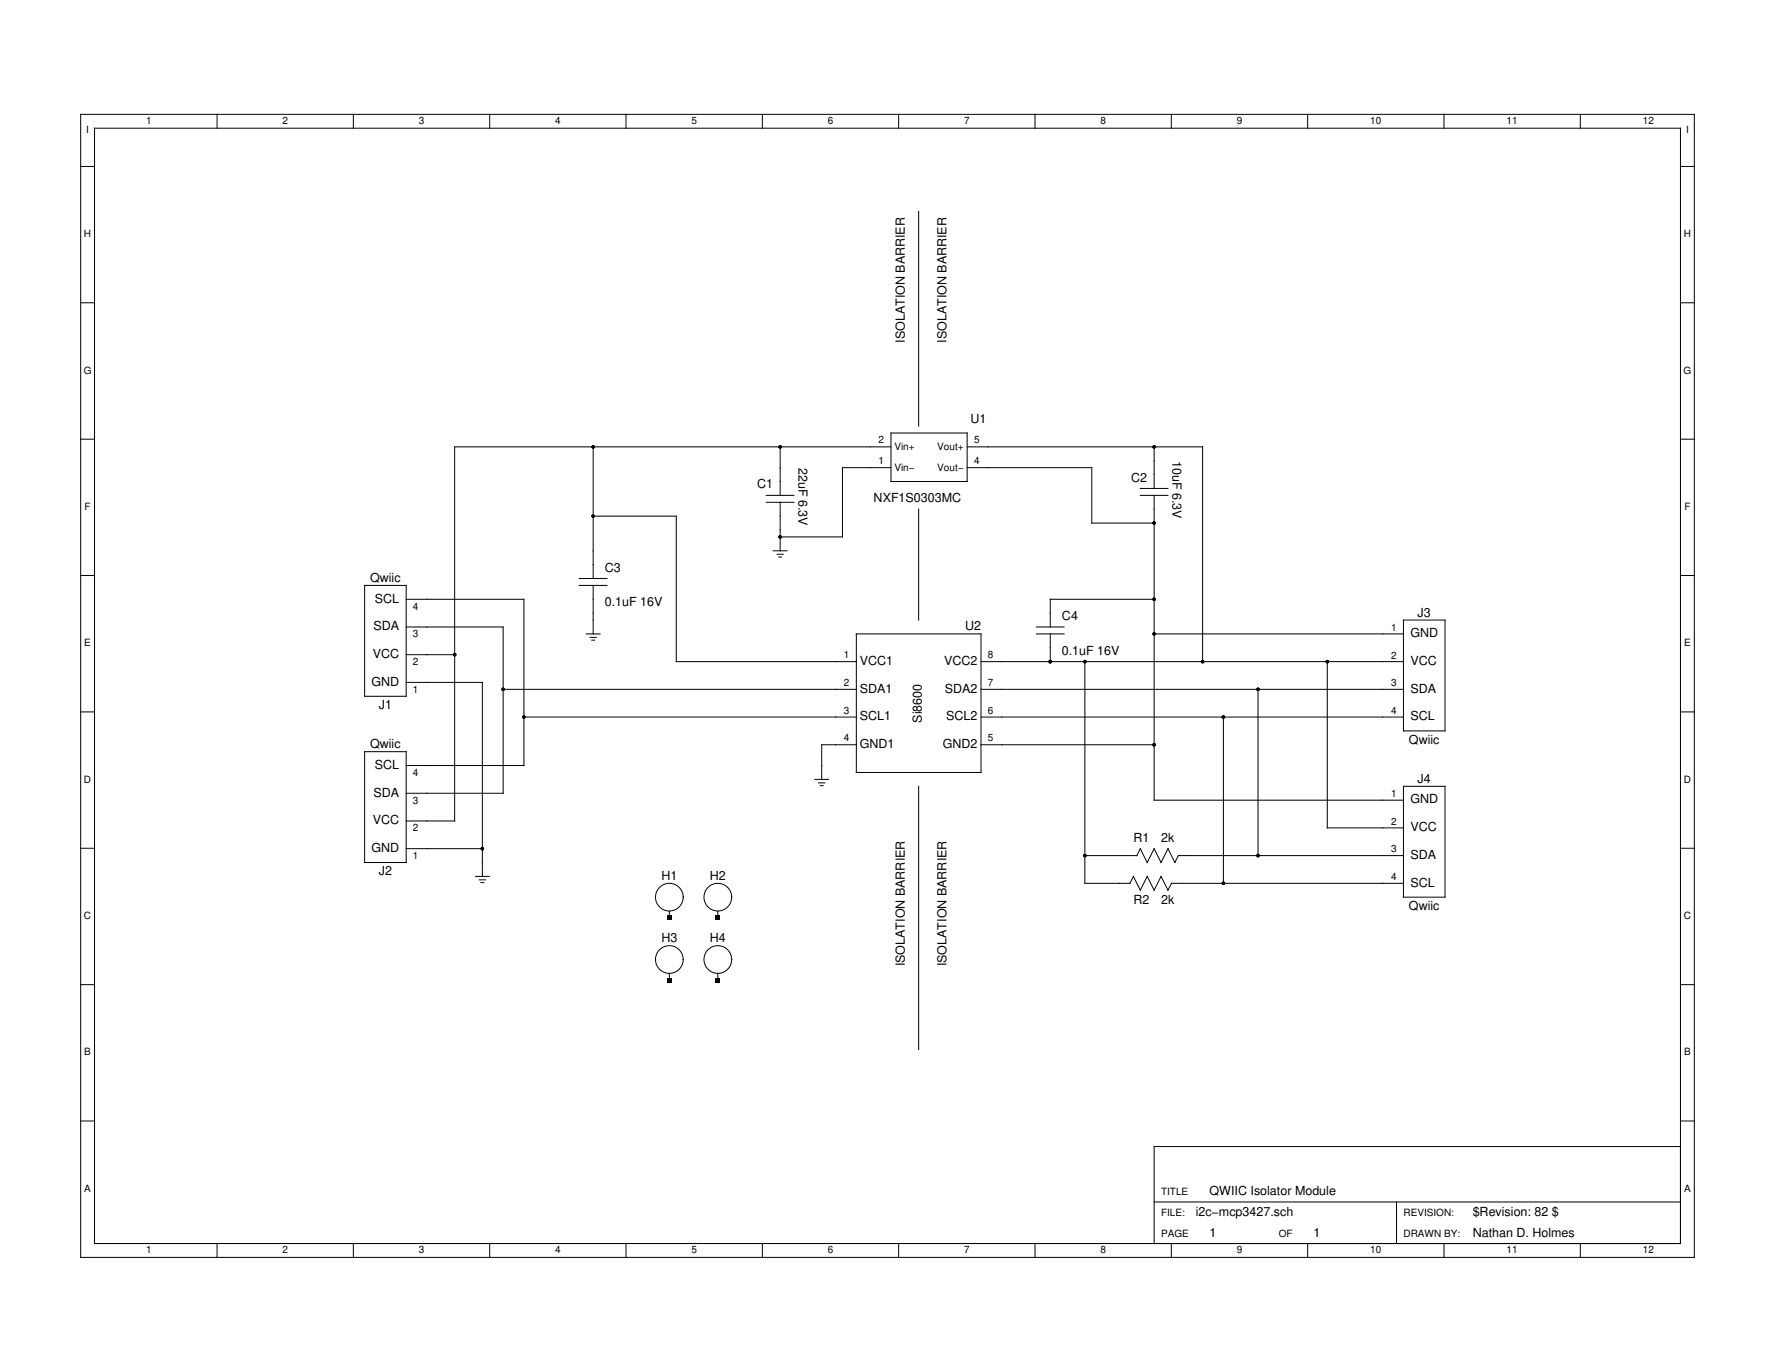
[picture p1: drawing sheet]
<svg xmlns="http://www.w3.org/2000/svg" width="279mm" height="216mm" viewBox="0 0 279 216" stroke-linecap="round" stroke-linejoin="round" font-family="sans-serif">
<g fill="none" stroke="#000" stroke-width=".16">
<path d="M12.7 18h254v179.9h-254zM34.2 18v2.2M55.6 18v2.2M77.1 18v2.2M98.5 18v2.2M120 18v2.2M141.5 18v2.2M162.9 18v2.2M184.4 18v2.2M205.8 18v2.2M227.3 18v2.2M248.8 18v2.2"/>
<path d="M12.7 26.2h2.2M14.9 20.2h249.6v175.5h-249.6zM144.6 33.3v33.8M264.5 26.2h2.2M12.7 47.6h2.2M264.5 47.6h2.2M12.7 69.1h2.2M93.4 70.3v20.7M120.6 78h4.4M120.6 79h4.4M122.8 70.3v7.7M122.8 79v7.7"/>
<path d="M140.2 70.3h-68.6v58.9h-7.7M140.2 73.6h-7.6v10.9h-9.8M140.2 68.1h12v7.7h-12zM152.2 70.3h37.1v33.8M152.2 73.6h19.7v8.7h9.8M179.5 78h4.4M179.5 76.9h4.4M181.7 70.3v6.6M181.7 78v47.9h39.2M264.5 69.1h2.2M12.7 90.6h2.2M57.4 92.1h6.5v17.5h-6.5z"/>
<path d="M63.9 94.3h18.6v26.2h-18.6M63.9 98.7h15.3v26.1h-15.3M91.2 91h4.3M91.2 92.1h4.3M92.3 99.8h2.2M93.4 92.1v7.7M93.4 81.2h13.1v22.9h28.3M121.7 86.7h2.2M122.3 87.2h1M122.6 87.7h.4M134.8 99.8h19.6v21.8h-19.6zM144.6 80.1v17.5"/>
<path d="M163.1 98.7h4.4M163.1 99.8h4.4M165.3 99.8v4.3M181.7 94.3h-16.4v4.4M181.7 99.8h39.2M220.9 97.6h6.6v17.4h-6.6zM264.5 90.6h2.2M12.7 112h2.2M57.4 118.3h6.5v17.4h-6.5zM63.9 107.4h12v30.5M63.9 103h7.7M79.2 108.5h55.6"/>
<path d="M82.5 112.8h52.3M92.9 100.3h1M93.2 100.7h.4M134.8 117.2h-5.5v5.4M154.4 104.1h66.5M154.4 108.5h66.5M154.4 112.8h66.5M154.4 117.2h27.3M170.8 104.1v34.9h7.1l.5-1.1M192.6 112.8v26.2M198 108.5v26.1M208.9 104.1v26.2h12"/>
<path d="M264.5 112h2.2M12.7 133.5h2.2M63.9 133.5h12M74.8 137.9h2.2M75.4 138.5h1M75.7 138.9h.4M128.3 122.6h2.1M128.9 123.2h.9M129.1 123.6h.5M144.6 123.7v41.5M170.8 134.6h8.2M178.4 137.9l1.1 2.2 1.1-2.2 1.1 2.2 1.1-2.2 1.1 2.2 .5-1.1h36.5"/>
<path d="M178.9 134.6l.6-1.1 1.1 2.2 1.1-2.2 1.1 2.2 1.1-2.2 1 2.2 .6-1.1h35.4M220.9 123.7h6.6v17.5h-6.6zM264.5 133.5h2.2M12.7 154.9h2.2M105.4 143.4v1M105.4 153.2v1.1M113 143.4v1M113 153.2v1.1M264.5 154.9h2.2M12.7 176.4h2.2M264.5 176.4h2.2M34.2 195.7v2.2"/>
<path d="M55.6 195.7v2.2M77.1 195.7v2.2M98.5 195.7v2.2M120 195.7v2.2M141.5 195.7v2.2M162.9 195.7v2.2M181.7 189.1h82.8M184.4 195.7v2.2M205.8 195.7v2.2M219.8 189.1v6.6M227.3 195.7v2.2M248.8 195.7v2.2"/>
<path d="M264.5 180.4h-82.8v15.3"/>
<circle cx="105.4" cy="151" r="2.18"/>
<circle cx="105.4" cy="141.2" r="2.18"/>
<circle cx="113" cy="151" r="2.18"/>
<circle cx="113" cy="141.2" r="2.18"/>
</g>
<g fill="#000">
<path d="M105 144.1h.7v.7h-.7zM105 153.9h.7v.7h-.7zM112.7 144.1h.6v.7h-.6zM112.7 153.9h.6v.7h-.6z"/>
<circle cx="93.4" cy="70.3" r=".27"/>
<circle cx="122.8" cy="70.3" r=".27"/>
<circle cx="181.7" cy="70.3" r=".27"/>
<circle cx="93.4" cy="81.2" r=".27"/>
<circle cx="122.8" cy="84.5" r=".27"/>
<circle cx="181.7" cy="94.3" r=".27"/>
<circle cx="181.7" cy="82.3" r=".27"/>
<circle cx="181.7" cy="99.8" r=".27"/>
<circle cx="71.6" cy="103" r=".27"/>
<circle cx="79.2" cy="108.5" r=".27"/>
<circle cx="82.5" cy="112.8" r=".27"/>
<circle cx="165.3" cy="104.1" r=".27"/>
<circle cx="170.8" cy="104.1" r=".27"/>
<circle cx="181.7" cy="117.2" r=".27"/>
<circle cx="189.3" cy="104.1" r=".27"/>
<circle cx="192.6" cy="112.8" r=".27"/>
<circle cx="198" cy="108.5" r=".27"/>
<circle cx="208.9" cy="104.1" r=".27"/>
<circle cx="75.9" cy="133.5" r=".27"/>
<circle cx="170.8" cy="134.6" r=".27"/>
<circle cx="192.6" cy="139" r=".27"/>
<circle cx="198" cy="134.6" r=".27"/>
</g>
<g font-size="2">
<text x="142.4" y="54" transform="rotate(-90 142.4 54)">ISOLATION BARRIER</text>
<text x="149" y="54" transform="rotate(-90 149 54)">ISOLATION BARRIER</text>
<text x="152.8" y="66.5">U1</text>
<text x="119.2" y="76.9">C1</text>
<text x="125.7" y="73.6" transform="rotate(90 125.7 73.6)">22uF 6.3V</text>
<text x="178.1" y="75.8">C2</text>
<text x="184.6" y="72.5" transform="rotate(90 184.6 72.5)">10uF 6.3V</text>
<text x="137.5" y="79">NXF1S0303MC</text>
<text x="95.2" y="89.9">C3</text>
<text x="58.3" y="91.6">Qwiic</text>
<text x="59" y="94.8">SCL</text>
<text x="95.2" y="95.4">0.1uF 16V</text>
<text x="58.8" y="99.2">SDA</text>
<text x="151.9" y="99.2">U2</text>
<text x="167.2" y="97.6">C4</text>
<text x="222" y="100.3">GND</text>
<text x="223.1" y="97">J3</text>
<text x="58.5" y="107.9">GND</text>
<text x="58.7" y="103.5">VCC</text>
<text x="135.3" y="104.6">VCC1</text>
<text x="148.6" y="104.6">VCC2</text>
<text x="167.1" y="103">0.1uF 16V</text>
<text x="222" y="104.6">VCC</text>
<text x="59.6" y="111.5">J1</text>
<text x="135.3" y="109">SDA1</text>
<text x="135.3" y="113.3">SCL1</text>
<text x="145.1" y="113.7" transform="rotate(-90 145.1 113.7)">Si8600</text>
<text x="148.7" y="109">SDA2</text>
<text x="148.9" y="113.3">SCL2</text>
<text x="222" y="109">SDA</text>
<text x="222" y="113.3">SCL</text>
<text x="58.3" y="117.7">Qwiic</text>
<text x="135.3" y="117.7">GND1</text>
<text x="148.4" y="117.7">GND2</text>
<text x="221.8" y="117">Qwiic</text>
<text x="58.8" y="125.3">SDA</text>
<text x="59" y="121">SCL</text>
<text x="223.1" y="123.2">J4</text>
<text x="58.7" y="129.7">VCC</text>
<text x="222" y="126.4">GND</text>
<text x="222" y="130.8">VCC</text>
<text x="58.5" y="134.1">GND</text>
<text x="59.6" y="137.7">J2</text>
<text x="178.4" y="132.5">R1</text>
<text x="182.8" y="132.5">2k</text>
<text x="222" y="135.2">SDA</text>
<text x="104.1" y="138.4">H1</text>
<text x="111.7" y="138.4">H2</text>
<text x="178.4" y="142.3">R2</text>
<text x="182.8" y="142.3">2k</text>
<text x="221.8" y="143.2">Qwiic</text>
<text x="222" y="139.5">SCL</text>
<text x="104.1" y="148.2">H3</text>
<text x="111.7" y="148.2">H4</text>
<text x="142.4" y="152.1" transform="rotate(-90 142.4 152.1)">ISOLATION BARRIER</text>
<text x="149" y="152.1" transform="rotate(-90 149 152.1)">ISOLATION BARRIER</text>
<text x="188.2" y="191.3">i2c−mcp3427.sch</text>
<text x="190.4" y="188.1">QWIIC Isolator Module</text>
<text x="231.8" y="191.3">$Revision: 82 $</text>
<text x="190.4" y="194.6">1</text>
<text x="206.7" y="194.6">1</text>
<text x="231.8" y="194.6">Nathan D. Holmes</text>
</g>
<g font-size="1.6">
<text x="13.6" y="21">I</text>
<text x="23" y="19.5">1</text>
<text x="44.5" y="19.5">2</text>
<text x="65.9" y="19.5">3</text>
<text x="87.4" y="19.5">4</text>
<text x="108.8" y="19.5">5</text>
<text x="130.3" y="19.5">6</text>
<text x="151.7" y="19.5">7</text>
<text x="173.2" y="19.5">8</text>
<text x="194.7" y="19.5">9</text>
<text x="215.7" y="19.5">10</text>
<text x="237.1" y="19.5">11</text>
<text x="258.6" y="19.5">12</text>
<text x="265.4" y="21">I</text>
<text x="13.2" y="37.3">H</text>
<text x="265" y="37.3">H</text>
<text x="13.2" y="58.8">G</text>
<text x="265" y="58.8">G</text>
<text x="138.3" y="69.8">2</text>
<text x="140.8" y="70.9">Vin+</text>
<text x="147.5" y="70.9">Vout+</text>
<text x="153.3" y="69.8">5</text>
<text x="138.3" y="73">1</text>
<text x="140.8" y="74.1">Vin−</text>
<text x="147.5" y="74.1">Vout−</text>
<text x="153.3" y="73">4</text>
<text x="13.3" y="80.2">F</text>
<text x="265.1" y="80.2">F</text>
<text x="65" y="95.9">4</text>
<text x="13.3" y="101.7">E</text>
<text x="65" y="100.3">3</text>
<text x="219" y="99.3">1</text>
<text x="265.1" y="101.7">E</text>
<text x="65" y="104.6">2</text>
<text x="132.8" y="103.6">1</text>
<text x="132.8" y="107.9">2</text>
<text x="155.5" y="103.6">8</text>
<text x="155.5" y="107.9">7</text>
<text x="219" y="103.6">2</text>
<text x="219" y="108">3</text>
<text x="65" y="109">1</text>
<text x="132.8" y="112.3">3</text>
<text x="155.5" y="112.3">6</text>
<text x="219" y="112.3">4</text>
<text x="132.8" y="116.7">4</text>
<text x="155.5" y="116.7">5</text>
<text x="13.2" y="123.2">D</text>
<text x="65" y="122.1">4</text>
<text x="219" y="125.4">1</text>
<text x="265" y="123.2">D</text>
<text x="65" y="130.8">2</text>
<text x="65" y="126.4">3</text>
<text x="219" y="129.8">2</text>
<text x="65" y="135.2">1</text>
<text x="219" y="134.1">3</text>
<text x="219" y="138.5">4</text>
<text x="13.2" y="144.6">C</text>
<text x="265" y="144.6">C</text>
<text x="13.3" y="166.1">B</text>
<text x="265.1" y="166.1">B</text>
<text x="13.3" y="187.5">A</text>
<text x="182.8" y="191.3">FILE:</text>
<text x="182.8" y="188.1">TITLE</text>
<text x="220.9" y="191.3">REVISION:</text>
<text x="265.1" y="187.5">A</text>
<text x="23" y="197.2">1</text>
<text x="44.5" y="197.2">2</text>
<text x="65.9" y="197.2">3</text>
<text x="87.4" y="197.2">4</text>
<text x="108.8" y="197.2">5</text>
<text x="130.3" y="197.2">6</text>
<text x="151.7" y="197.2">7</text>
<text x="173.2" y="197.2">8</text>
<text x="182.8" y="194.6">PAGE</text>
<text x="194.7" y="197.2">9</text>
<text x="201.3" y="194.6">OF</text>
<text x="215.7" y="197.2">10</text>
<text x="220.9" y="194.6">DRAWN BY:</text>
<text x="237.1" y="197.2">11</text>
<text x="258.6" y="197.2">12</text>
</g>
</svg>
